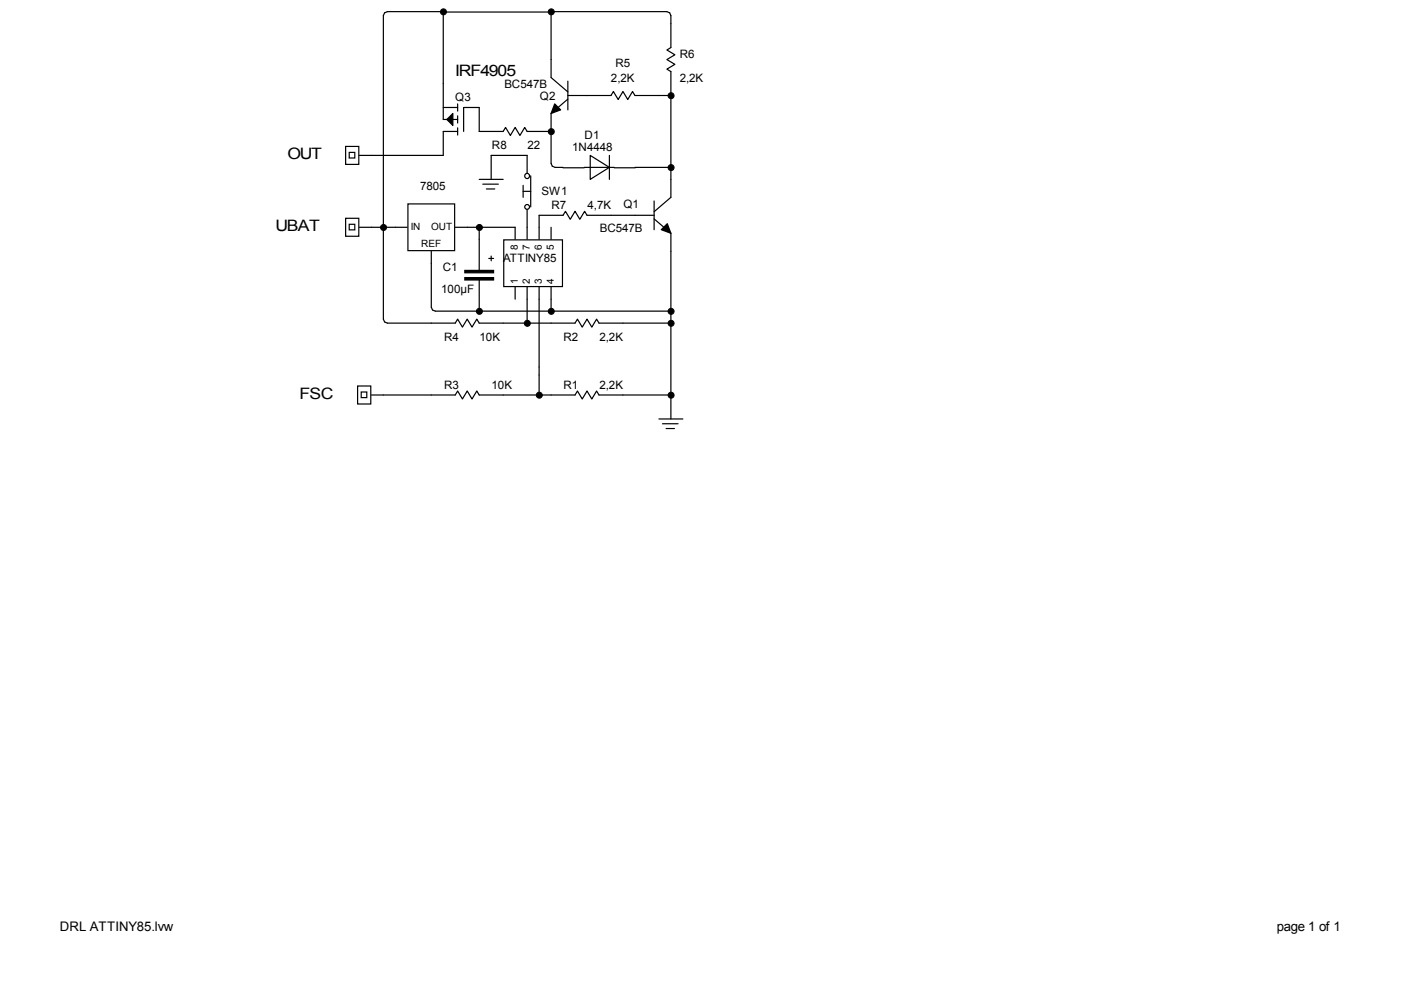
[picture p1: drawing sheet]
<svg xmlns="http://www.w3.org/2000/svg" width="297mm" height="210mm" viewBox="0 0 297 210" stroke-linecap="round" stroke-linejoin="round" font-family="sans-serif">
<path d="M109.2 48.2v2.5M111.8 48.2v2.5M114.3 48.2v2.5M116.8 48.2v2.5M109.2 60.9v2.5M111.8 60.9v2.5M114.3 60.9v2.5M116.8 60.9v2.5" fill="none" stroke="#000" stroke-width=".25"/>
<path d="M106.8 50.9h12.5v9.9h-12.5z" fill-rule="evenodd" fill="#fff" stroke="#000" stroke-width=".25"/>
<path d="M83.8 48.2h2.6M91.4 53.3v2.5M96.5 48.2h2.6M91.4 68.5h5.1l.5-.8 1 1.7 1.1-1.7 1 1.7 1-1.7 .5 .8h5.1M116.8 68.5h5.1l.5-.8 1 1.7 1.1-1.7 1 1.7 1-1.7 .5 .8h5.1M91.4 83.7h5.1l.5-.8 1 1.7 1.1-1.7 1 1.7 1-1.7 .5 .8h5.1M116.8 83.7h5.1l.5-.8 1 1.7 1.1-1.7 1 1.7 1-1.7 .5 .8h5.1" fill="none" stroke="#000" stroke-width=".25"/>
<path d="M86.5 43.2h9.9v9.9h-9.9z" fill-rule="evenodd" fill="#fff" stroke="#000" stroke-width=".25"/>
<path d="M116.8 12.6v3.8l3.6 3.1M142.2 5v5.1l-.8 .5 1.7 1-1.7 1 1.7 1-1.7 1.1 .8 .5v5M120.4 20.2h9.1l.5-.8 1.1 1.7 1-1.7 1 1.7 1-1.7 .5 .8h5.1M120.4 21l-3.6 3.1v3.8M142.2 38v3.8l-3.5 3.1M114.3 45.6h5.1l.5-.8 1 1.7 1-1.7 1 1.7 1.1-1.7 .5 .8h5M134.6 45.6h4.1M138.7 46.4l3.5 3.1v3.8" fill="none" stroke="#000" stroke-width=".25"/>
<g fill="#000" stroke="#000" stroke-width=".25">
<path d="M117.6 22l1.3 1.3-2.1 .8zM140.2 48.7l1.3-1.3 .7 2.1z"/>
<path d="M120.4 17.2v6.1z" fill-rule="evenodd"/>
<path d="M138.7 42.6v6.1z" fill-rule="evenodd"/>
</g>
<path d="M125.1 32.9l4.1 2.6-4.1 2.5z" fill="#fff" stroke="#000" stroke-width=".25"/>
<path d="M94 17.7v7.6M76.2 32.9h2.5M94 27.9v5M98.3 22.8h3.3M101.6 27.9h5.1l.5-.9 1 1.7 1-1.7 1 1.7 1.1-1.7 .5 .9h5M119.4 35.6h4.5M129.2 32.9v5.1M130.2 35.6h4.5" fill="none" stroke="#000" stroke-width=".25"/>
<g fill="#000" stroke="#000" stroke-width=".25">
<path d="M94.7 25.3l1.3-1.2v2.5zM94 27.9h3zM94 25.3h3zM94 22.8h3z"/>
<path d="M97 27.1v1.5z" fill-rule="evenodd"/>
<path d="M97 24.6v1.5z" fill-rule="evenodd"/>
<path d="M97 22v1.6z" fill-rule="evenodd"/>
<path d="M98.3 22.8v5.1z" fill-rule="evenodd"/>
</g>
<g fill="#fff" stroke="#000" stroke-width=".25">
<path d="M73.3 31h2.8v3.9h-2.8z" fill-rule="evenodd"/>
<path d="M74 32.3h1.2v1.2h-1.2z" fill-rule="evenodd"/>
</g>
<path d="M78.7 83.7h2.6M139.7 88.8h5.1M140.5 89.8h3.3M141.2 90.9h1.8M142.2 83.7v5.1" fill="none" stroke="#000" stroke-width=".25"/>
<g fill="#fff" stroke="#000" stroke-width=".25">
<path d="M75.8 81.8h2.8v3.9h-2.8z" fill-rule="evenodd"/>
<path d="M76.6 83.1h1.2v1.2h-1.2z" fill-rule="evenodd"/>
</g>
<path d="M76.2 48.2h2.5" fill="none" stroke="#000" stroke-width=".25"/>
<g fill="#fff" stroke="#000" stroke-width=".25">
<path d="M73.3 46.3h2.8v3.8h-2.8z" fill-rule="evenodd"/>
<path d="M74 47.6h1.2v1.1h-1.2z" fill-rule="evenodd"/>
</g>
<g fill="#000" stroke="#000" stroke-width=".25">
<path d="M98.6 57.3h6v.5h-6z" fill-rule="evenodd"/>
<path d="M98.6 58.9h6v.5h-6z" fill-rule="evenodd"/>
</g>
<g fill="none" stroke="#000" stroke-width=".25">
<path d="M101.6 38h5.1M102.4 39h3.3M104.1 32.9v5.1M110.9 39.3v2.5M111.8 32.9v3.9M112.5 37.3v6.6M123.9 35.5h6.3M101.6 50.7v6.6M101.6 59.4v6.6M103.1 40.1h1.8M103.6 54.8h1M104.1 54.3v1"/>
<path d="M110.9 40.6h1.6M111.8 44.4v3.8"/>
</g>
<g fill="#fff" stroke="#000" stroke-width=".25">
<circle cx="111.8" cy="43.9" r=".51"/>
<circle cx="111.7" cy="37.3" r=".53"/>
</g>
<g fill="none" stroke="#000" stroke-width=".25">
<path d="M94 17.7v-15.2h-11.9l-.6 .2-.2 .6v64.4l.2 .6 .6 .2h9.3M94 2.6h22.8M142.2 5v-1.7l-.2-.6-.6-.2h-24.6v10.1M78.7 32.9h15.3M101.6 22.8v5.1M104.1 32.9h7.7M116.8 27.9v6.7l.3 .6 .6 .3h1.7M134.6 35.5h7.6M139.7 20.2h2.5v17.8M78.7 48.2h5.1M91.4 55.8v9.3l.3 .6 .6 .3h49.9M99.1 48.2h10.1"/>
<path d="M101.6 48.2v2.5M114.3 45.6v2.6M129.5 45.6h5.1M142.2 53.3v30.4h-10.1M106.7 68.5h10.1M111.8 63.4v5.1M114.3 63.4v20.3M116.8 63.4v2.6M132.1 68.5h10.1M81.3 83.7h10.1M106.7 83.7h10.1"/>
</g>
<g fill="#000" stroke="#000" stroke-width=".21">
<circle cx="94" cy="2.5" r=".64"/>
<circle cx="116.9" cy="2.5" r=".64"/>
<circle cx="116.9" cy="27.9" r=".64"/>
<circle cx="142.3" cy="20.3" r=".64"/>
<circle cx="142.3" cy="35.5" r=".64"/>
<circle cx="81.3" cy="48.2" r=".64"/>
<circle cx="101.6" cy="48.2" r=".64"/>
<circle cx="101.6" cy="66" r=".64"/>
<circle cx="111.8" cy="68.6" r=".64"/>
<circle cx="116.9" cy="66" r=".64"/>
<circle cx="142.3" cy="68.6" r=".64"/>
<circle cx="142.3" cy="66" r=".64"/>
<circle cx="114.3" cy="83.8" r=".64"/>
<circle cx="142.3" cy="83.8" r=".64"/>
</g>
<g font-size="3.3">
<text x="96.5" y="16">IRF4905</text>
<text x="61" y="33.8">OUT</text>
<text x="58.4" y="49">UBAT</text>
<text x="63.5" y="84.6">FSC</text>
</g>
<g font-size="2.8">
<text x="12.7" y="197.3">DRL ATTINY85.lvw</text>
<text x="270.7" y="197.3">page 1 of 1</text>
</g>
<g font-size="2.5">
<text x="129.5" y="17.4">2,2K</text>
<text x="130.5" y="14.2">R5</text>
<text x="144.1" y="12.4">R6</text>
<text x="144.1" y="17.5">2,2K</text>
<text x="96.5" y="21.4">Q3</text>
<text x="106.9" y="18.7">BC547B</text>
<text x="114.5" y="21.3">Q2</text>
<text x="124" y="29.6">D1</text>
<text x="104.3" y="31.7">R8</text>
<text x="111.8" y="31.7">22</text>
<text x="121.3" y="32.1">1N4448</text>
<text x="89.1" y="40.3">7805</text>
<text x="114.8" y="41.2">SW1</text>
<text x="116.9" y="44.4">R7</text>
<text x="124.5" y="44.4">4,7K</text>
<text x="132.2" y="44.1">Q1</text>
<text x="127.2" y="49.2">BC547B</text>
<text x="93.9" y="57.5">C1</text>
<text x="106.7" y="55.6">ATTINY85</text>
<text x="93.6" y="62.2">100µF</text>
<text x="94.1" y="72.3">R4</text>
<text x="101.7" y="72.3">10K</text>
<text x="119.5" y="72.3">R2</text>
<text x="127.1" y="72.3">2,2K</text>
<text x="94.1" y="82.5">R3</text>
<text x="104.2" y="82.5">10K</text>
<text x="119.5" y="82.5">R1</text>
<text x="127.1" y="82.5">2,2K</text>
</g>
<g font-size="2.1">
<text x="87.1" y="48.8">IN</text>
<text x="89.3" y="52.3">REF</text>
<text x="91.4" y="48.8">OUT</text>
<text x="109.8" y="52.9" transform="rotate(-90 109.8 52.9)">8</text>
<text x="112.4" y="52.9" transform="rotate(-90 112.4 52.9)">7</text>
<text x="114.9" y="52.9" transform="rotate(-90 114.9 52.9)">6</text>
<text x="117.4" y="52.9" transform="rotate(-90 117.4 52.9)">5</text>
<text x="109.8" y="60.1" transform="rotate(-90 109.8 60.1)">1</text>
<text x="112.4" y="60.1" transform="rotate(-90 112.4 60.1)">2</text>
<text x="114.9" y="60.1" transform="rotate(-90 114.9 60.1)">3</text>
<text x="117.4" y="60.1" transform="rotate(-90 117.4 60.1)">4</text>
</g>
</svg>
